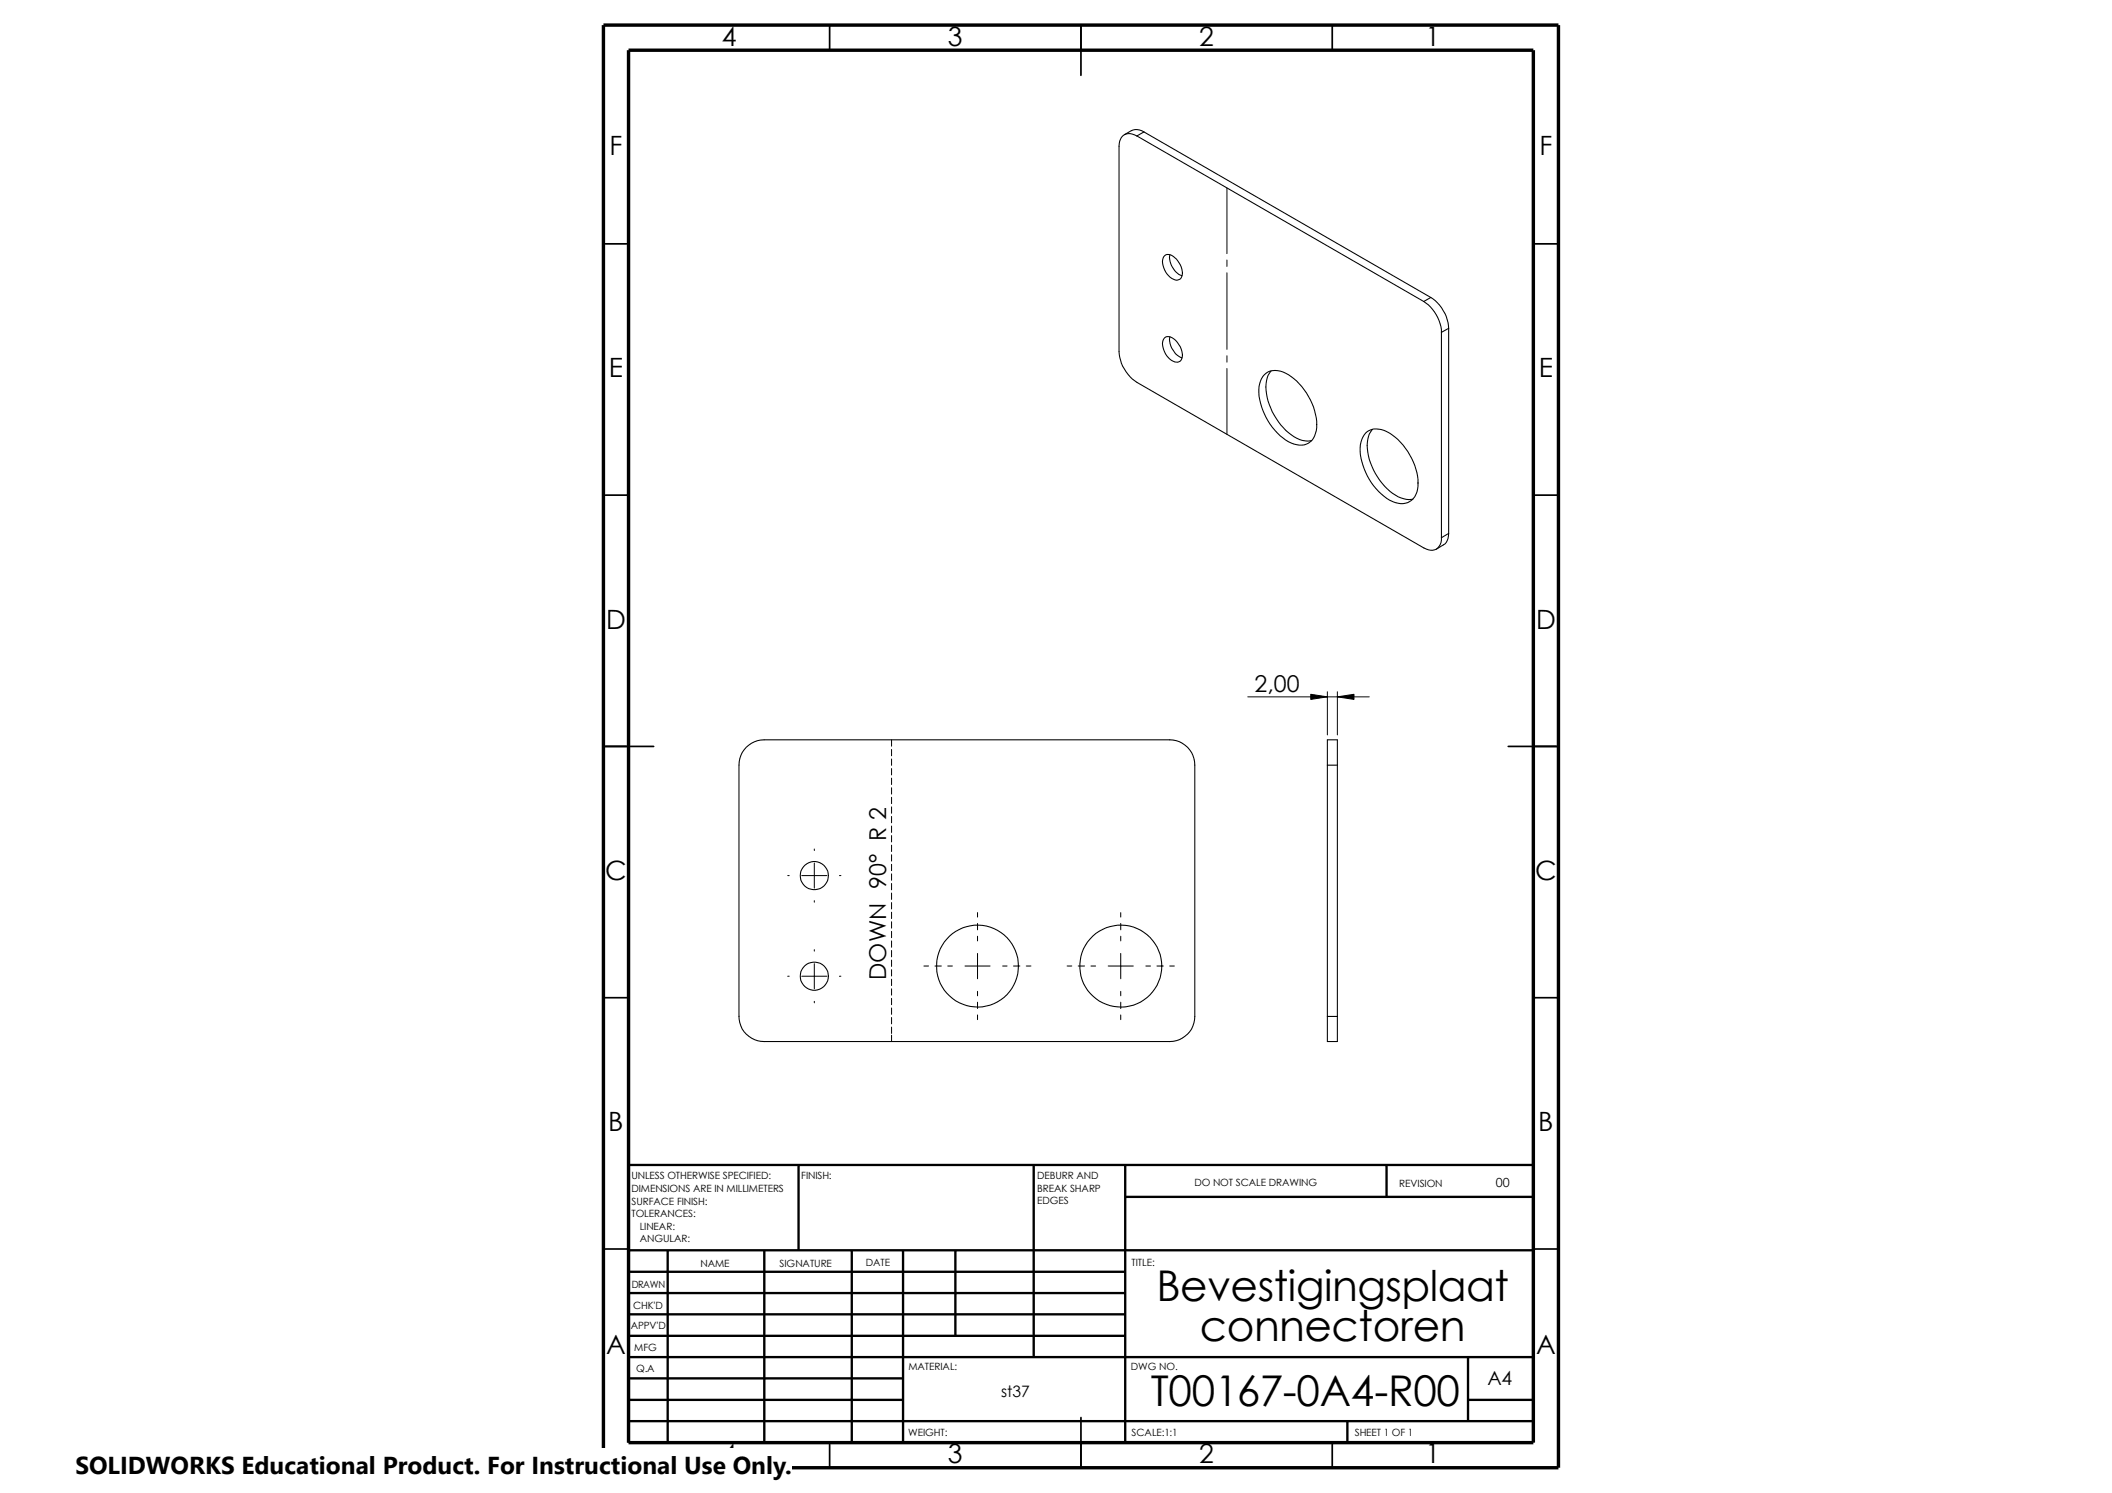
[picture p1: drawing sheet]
<svg xmlns="http://www.w3.org/2000/svg" width="420mm" height="297mm" viewBox="0 0 420 297" stroke-linecap="round" stroke-linejoin="round" font-family="sans-serif">
<g fill="none" stroke="#000" stroke-width=".34">
<path d="M165 5v5M215 5v10M265 5v5M120 48.5h5M305 48.5h5M120 98.5h5M305 98.5h5M120 148.5h10M300 148.5h10M120 198.5h5M305 198.5h5M120 248.5h5"/>
<path d="M305 248.5h5M165 287v5M215 282v10M265 287v5"/>
</g>
<g fill="none" stroke="#000" stroke-width=".47">
<path d="M158.9 231.8v17M205.6 231.8v38.2M223.8 231.8v55.2M223.8 238.1h81.2M275.8 231.8v6.3M305 231.8h-180v55.2M125 248.8h180M125 253h98.8M125 257.3h98.8M132.8 248.8v38.2M152 248.8v38.2M169.4 248.8v38.2"/>
<path d="M179.7 248.8v38.2M190.1 248.8v17M125 261.5h98.8M125 265.8h98.8M125 278.5h54.7M125 270h180M125 274.2h54.7M292 278.5h13M292 270v12.7M125 282.7h180M268 282.7v4.3"/>
</g>
<path d="M120 5h190v287h-190zM125 10h180v277h-180z" fill="none" stroke="#000" stroke-width=".68" stroke-linecap="butt"/>
<g fill="none" stroke="#000" stroke-width=".21">
<path d="M226.2 27.1a2.17 2.17 0 0 0-2.5-.3 2.17 2.17 0 0 0-1.1 2.3v40.8a8 8 0 0 0 3.6 6.2l57 32.9a2.12 2.12 0 0 0 2.3 .4 2.12 2.12 0 0 0 1.3-1.9v-.5M226.2 27.1l57 32.9M227.6 26.2l-.9-.3a3 3 0 0 0-3 .9M227.6 26.2l-1.4 .9M227.6 26.2l57 33M231.7 50.9a1.46 1.46 0 0 1 2 .4 3.7 3.7 0 0 1 1.3 4l-.2 .2a1.83 1.83 0 0 1-2.4-.7 3.6 3.6 0 0 1-.9-3.7zM232.7 50.7a4 4 0 0 0 2.5 4.2M283.2 60a7.8 7.8 0 0 1 3.6 6.1M284.6 59.2a8 8 0 0 1 3.6 6.1M284.6 59.2l-1.4 .8M231.7 67.2a1.73 1.73 0 0 1 2.3 .7 3.6 3.6 0 0 1 1 3.7 1.5 1.5 0 0 1-2.3-.1 4.1 4.1 0 0 1-1.3-3.8zM232.7 67a4 4 0 0 0 2.5 4.2"/>
<path d="M251.5 74.5a3.8 3.8 0 0 1 4.8 0 12.8 12.8 0 0 1 5.6 10.6 3.5 3.5 0 0 1-2.5 3.4 6.3 6.3 0 0 1-5.2-2.3 12.4 12.4 0 0 1-3.7-9.3l.3-1.1zM252.9 73.8a5.8 5.8 0 0 0-.8 5.2 12.5 12.5 0 0 0 6.5 8.5l1.1 .2h1.2M286.8 66.1v40.9M288.2 65.3l-1.4 .8M288.2 65.3v40.8M271.7 86.1a3.8 3.8 0 0 1 4.8 .1 12.8 12.8 0 0 1 5.6 10.5 3.4 3.4 0 0 1-5.1 3.1 12.3 12.3 0 0 1-6.4-11.3l.3-1.1zM273 85.4a5.8 5.8 0 0 0-.8 5.3 12.3 12.3 0 0 0 6.5 8.4l1.1 .3 1.3-.1M288.2 106.1l-.1 1a1.83 1.83 0 0 1-1 1.3l-1.4 .9M288.2 106.1l-1.4 .9M148.5 148.7a5.1 5.1 0 0 1 3.5-1.5h80.7a5 5 0 0 1 5 5v50a5 5 0 0 1-5 5h-80.7a5 5 0 0 1-5-5v-50a5.1 5.1 0 0 1 1.5-3.5zM264.1 147.2h2v60h-2zM264.1 152.2h2"/>
<path d="M264.1 202.2h2"/>
<circle cx="162" cy="174.2" r="2.8"/>
<circle cx="162" cy="194.2" r="2.8"/>
<circle cx="194.5" cy="192.2" r="8.1"/>
<circle cx="223" cy="192.2" r="8.2"/>
</g>
<g fill="none" stroke="#000" stroke-width=".2">
<path d="M244.1 37.4v13.1M244.1 51.7v1.3M244.1 54.3v15.2M244.1 70.8v1.3M244.1 73.3v13.1M248.2 138.6h24.2M260.8 138.1l3.3 .5-3.3 .5zM264.1 137.6v8.6M266.1 138.6l3.3-.5v1zM266.1 137.6v8.6M177.4 147.2v1.3M177.4 149.1v1.3"/>
<path d="M177.4 151v1.3M177.4 152.9v1.3M177.4 154.8v1.3M177.4 156.7v1.3M177.4 158.6v1.3M156.7 174.2h.3M159.5 174.2h5M162 168.9v.3M162 171.7v5M162 179.2v.3M167 174.2h.3M177.4 160.5v1.3"/>
<path d="M177.4 162.4v1.3M177.4 164.3v1.3M177.4 166.2v1.3M177.4 168.1v1.3M177.4 170.1v1.2M177.4 172v1.2M177.4 173.9v1.2M177.4 175.8v1.2M177.4 177.7v1.2M177.4 179.6v1.2M156.7 194.2h.3M159.5 194.2h5"/>
<path d="M162 188.9v.3M162 191.7v5M162 199.2v.3M167 194.2h.3M177.4 181.5v1.3M177.4 183.4v1.3M177.4 185.3v1.3M177.4 187.2v1.3M177.4 189.1v1.3M177.4 191v1.3M177.4 192.9v1.3M177.4 194.8v1.3"/>
<path d="M177.4 196.7v1.3M177.4 198.6v1.3M183.8 192.2h.9M186 192.2h1.3M188.5 192.2h1M192 192.2h5M194.5 181.6v.9M194.5 183.7v1.3M194.5 186.3v.9M194.5 189.7v5M194.5 197.2v.9M194.5 199.4v1.3"/>
<path d="M199.5 192.2h.9M201.6 192.2h1.3M204.2 192.2h.9M212.3 192.2h.9M214.5 192.2h1.3M217 192.2h1M220.5 192.2h5M223 181.6v.9M223 183.7v1.3M223 186.3v.9M223 189.7v5M223 197.2v.9"/>
<path d="M223 199.4v1.3M228 192.2h.9M230.2 192.2h1.2M232.7 192.2h.9M177.4 200.5v1.3M177.4 202.4v1.3M177.4 204.3v1.3M177.4 206v1.2M194.5 201.9v1M223 201.9v1"/>
</g>
<path d="M260.8 138.1l3.3 .5-3.3 .5zM266.1 138.6l3.3-.5v1z" fill="#000"/>
<path d="M15 288.1h142.6v8.9h-142.6z" fill="#fff"/>
<g font-size="8.4">
<text x="230.1" y="258.7">Bevestigingsplaat</text>
<text x="238.7" y="266.9">connectoren</text>
<text x="228.9" y="279.7">T00167-0A4-R00</text>
</g>
<g font-size="5.3">
<text x="143.6" y="9.1">4</text>
<text x="188.6" y="9.1">3</text>
<text x="238.6" y="9.1">2</text>
<text x="283.6" y="9.1">1</text>
<text x="121.3" y="30.9">F</text>
<text x="306.3" y="30.9">F</text>
<text x="121.1" y="75.1">E</text>
<text x="306.1" y="75.1">E</text>
<text x="120.6" y="125.1">D</text>
<text x="305.6" y="125.1">D</text>
<text x="120.4" y="175.1">C</text>
<text x="305.4" y="175.1">C</text>
<text x="121" y="225.1">B</text>
<text x="306" y="225.1">B</text>
<text x="120.6" y="269.3">A</text>
<text x="305.6" y="269.3">A</text>
<text x="143.6" y="291.1">4</text>
<text x="188.6" y="291.1">3</text>
<text x="238.6" y="291.1">2</text>
<text x="283.6" y="291.1">1</text>
</g>
<text font-size="4.9" x="15" y="293.3">SOLIDWORKS Educational Product. For Instructional Use Only.</text>
<g font-size="4.6">
<text x="249.5" y="137.7">2,00</text>
<text x="176.3" y="195" transform="rotate(-90 176.3 195)">DOWN 90° R 2</text>
</g>
<text font-size="3.9" x="295.9" y="275.5">A4</text>
<text font-size="3.1" x="199.2" y="278">st37</text>
<text font-size="2.5" x="297.5" y="236.2">00</text>
<g font-size="2">
<text x="125.6" y="234.7">UNLESS OTHERWISE SPECIFIED:</text>
<text x="125.6" y="237.2">DIMENSIONS ARE IN MILLIMETERS</text>
<text x="125.6" y="239.6">SURFACE FINISH:</text>
<text x="159.4" y="234.7">FINISH:</text>
<text x="206.4" y="234.6">DEBURR AND</text>
<text x="206.4" y="239.6">EDGES</text>
<text x="206.4" y="237.1">BREAK SHARP</text>
<text x="237.6" y="236">DO NOT SCALE DRAWING</text>
<text x="278.4" y="236.2">REVISION</text>
<text x="125.6" y="242.1">TOLERANCES:</text>
<text x="127.3" y="244.6">LINEAR:</text>
<text x="127.3" y="247.1">ANGULAR:</text>
<text x="172.2" y="252">DATE</text>
<text x="225.1" y="252">TITLE:</text>
<text x="125.7" y="256.2">DRAWN</text>
<text x="139.3" y="252.1">NAME</text>
<text x="155.1" y="252">SIGNATURE</text>
<text x="126" y="260.4">CHK'D</text>
<text x="125.5" y="264.5">APPV'D</text>
<text x="126.2" y="268.9">MFG</text>
<text x="126.6" y="273">Q.A</text>
<text x="180.7" y="272.6">MATERIAL:</text>
<text x="225" y="272.6">DWG NO.</text>
<text x="180.7" y="285.6">WEIGHT:</text>
<text x="225.1" y="285.7">SCALE:1:1</text>
<text x="269.5" y="285.7">SHEET 1 OF 1</text>
</g>
</svg>
